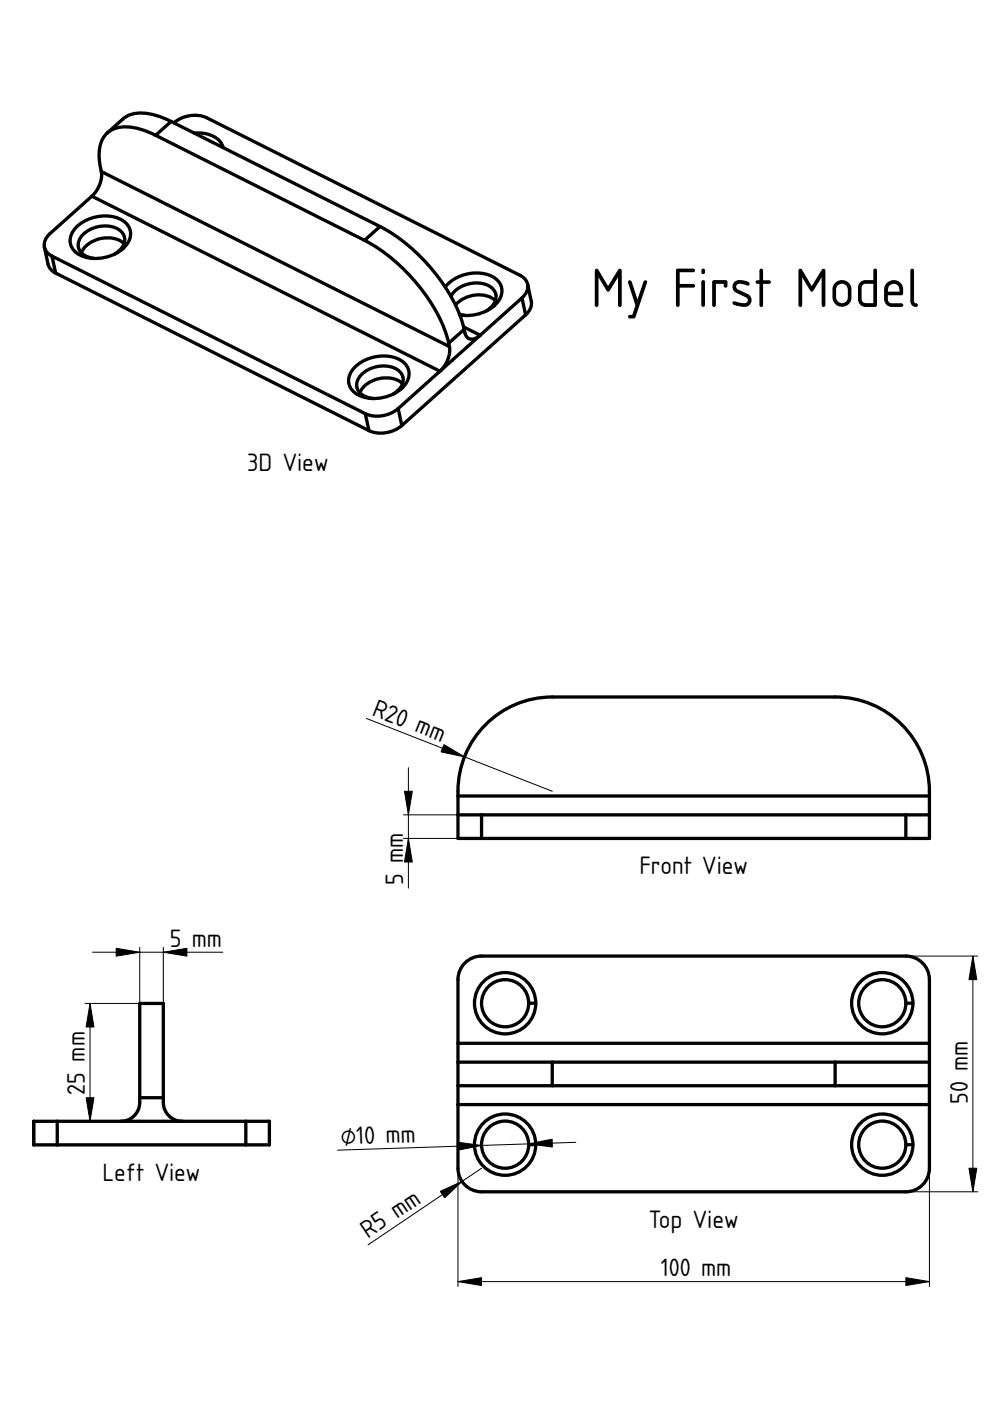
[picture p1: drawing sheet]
<svg xmlns="http://www.w3.org/2000/svg" width="210mm" height="297mm" viewBox="0 0 210 297" stroke-linecap="round" stroke-linejoin="round" font-family="sans-serif">
<g fill="none" stroke="#000" stroke-width=".7">
<path d="M21.5 36.4a6.2 6.2 0 0 1-2 5.2M21.5 36.4l73.8 37.1M22.8 28.2a7.1 7.1 0 0 1 6.8-.9l3.4 1.4M22.8 28.2a7 7 0 0 0-1.7 6.4l.4 1.8M33 28.7l44.3 22.3M36.3 25.8a12.3 12.3 0 0 0-8.2-1.6l-1.4 .6-3.9 3.4M36.3 25.8l44.3 22.2M36.3 25.8l-3.3 2.9M36.9 26.1a6.8 6.8 0 0 1 6.9-1.1l66.5 33.4a2.89 2.89 0 0 1 1.6 1.9M41.2 28.2a5.8 5.8 0 0 1 5.9 2.4l.2 .7M9.4 52.4a2.78 2.78 0 0 0 1.6 1.9M9.4 52.4l.8 3.6a2.78 2.78 0 0 0 1.6 1.9"/>
<path d="M11 54.3l66.5 33.4M11 54.3l.8 3.6M11.8 57.9l66.4 33.4M16.4 48a8.6 8.6 0 0 1 9.7-1.2 3.3 3.3 0 0 1 .6 5.2 8.5 8.5 0 0 1-10.2 1.8 3.5 3.5 0 0 1-.1-5.8zM19.5 41.6l-8.9 7.9a3.1 3.1 0 0 0-1.2 2.9M19.5 41.6l73.8 37.1a6.2 6.2 0 0 0 2-5.2M25.2 53.2a2.78 2.78 0 0 0 1.2-2.9 2.78 2.78 0 0 0-2.3-2.1 6.5 6.5 0 0 0-7.2 2.4 2.63 2.63 0 0 0 1.7 3.9l1.4 .3M25.2 53.2l-.9 .7M26.1 52.7l-.9 .5M26.3 51.7a6.1 6.1 0 0 0-9 1.9M77.3 51a37.8 37.8 0 0 1 17.5 20.3l.3 1.5M80.6 48a37.8 37.8 0 0 1 17.5 20.4l.3 1.4"/>
<path d="M80.6 48l-3.3 3M75.4 77.7a8.6 8.6 0 0 1 9.8-1.2 3.3 3.3 0 0 1 .6 5.2 8.5 8.5 0 0 1-10.2 1.8 3.5 3.5 0 0 1-.2-5.8zM94.4 60.9a8.4 8.4 0 0 1 10.6-1.9 3.3 3.3 0 0 1 .4 5.2l-.6 .6M95.1 72.8l.2 .7M95.6 62.8a6.3 6.3 0 0 1 8.6-1.8 2.69 2.69 0 0 1-.3 4.3M97.4 66.6l1.3 .3M98.3 69.3l3.5 1.8a1.86 1.86 0 0 1-2.9 .2l-.5-1.5M98.4 69.8l-3.3 3M103.9 65.3l-.8 .7M104.8 64.8a9 9 0 0 1-7.3 2M104.8 64.8l-.9 .5M105 63.8a6.2 6.2 0 0 0-8 .4l-.4 .5"/>
<path d="M110.7 63.2l-26.3 23.4M110.7 63.2l.7 3.6M111.4 66.8l-26.2 23.4M111.9 60.3a3.1 3.1 0 0 1-1.2 2.9M111.9 60.3l.7 3.6a3.1 3.1 0 0 1-1.2 2.9M77.5 87.7l.7 3.6M84.2 82.9a2.78 2.78 0 0 0 1.2-2.9 2.78 2.78 0 0 0-2.2-2.1 6.5 6.5 0 0 0-7.2 2.4 2.63 2.63 0 0 0 1.6 3.8l1.4 .4M84.2 82.9l-.8 .7M84.4 86.6a6.8 6.8 0 0 1-6.9 1.1M84.4 86.6l.8 3.6M85.1 82.4l-.9 .5M85.2 90.2a6.8 6.8 0 0 1-7 1.1"/>
<path d="M85.3 81.3a6.1 6.1 0 0 0-9 2"/>
</g>
<path d="M147.1 227.7h.1" fill="none" stroke="#000" stroke-width=".21"/>
<g fill="#fff">
<path d="M98.3 204.5a5 5 0 0 1 3.8-1.8h90a5 5 0 0 1 5 5v40a5 5 0 0 1-5 5h-90a5 5 0 0 1-5-5v-40a5 5 0 0 1 1.2-3.2z" fill-rule="evenodd"/>
<path d="M98.3 204.5a5 5 0 0 1 3.8-1.8h90a5 5 0 0 1 5 5v13.5h-100v-13.5a5 5 0 0 1 1.2-3.2z" fill-rule="evenodd"/>
<path d="M97.1 234.2h100v13.5a5 5 0 0 1-5 5h-90a5 5 0 0 1-5-5z" fill-rule="evenodd"/>
<path d="M97.1 230.2h100v4h-100z" fill-rule="evenodd"/>
<path d="M97.1 221.2h100v4h-100z" fill-rule="evenodd"/>
<path d="M117.1 225.2h60v5h-60z" fill-rule="evenodd"/>
<path d="M102.8 207.8a6.5 6.5 0 0 1 7-1 6.5 6.5 0 0 1 3.8 5.9h-1.5a5 5 0 0 1-7.2 4.5 5 5 0 0 1-.8-8.5 5 5 0 0 1 7.9 3.1l.1 .9h1.5a6.5 6.5 0 0 1-9.2 5.9 6.5 6.5 0 0 1-1.6-10.8z" fill-rule="evenodd"/>
<path d="M182.8 207.8a6.5 6.5 0 0 1 7-1 6.5 6.5 0 0 1 3.8 5.9h-1.5a5 5 0 0 1-7.3 4.5 5 5 0 0 1-.7-8.5 5 5 0 0 1 7.9 3.1l.1 .9h1.5a6.5 6.5 0 0 1-9.2 5.9 6.5 6.5 0 0 1-1.6-10.8z" fill-rule="evenodd"/>
<path d="M102.8 237.8a6.5 6.5 0 0 1 7-1 6.5 6.5 0 0 1 3.8 5.9h-1.5a5 5 0 0 1-7.2 4.5 5 5 0 0 1-.8-8.5 5 5 0 0 1 7.9 3.1l.1 .9h1.5a6.5 6.5 0 0 1-9.2 5.9 6.5 6.5 0 0 1-1.6-10.8z" fill-rule="evenodd"/>
<path d="M182.8 237.8a6.5 6.5 0 0 1 7-1 6.5 6.5 0 0 1 3.8 5.9h-1.5a5 5 0 0 1-7.3 4.5 5 5 0 0 1-.7-8.5 5 5 0 0 1 7.9 3.1l.1 .9h1.5a6.5 6.5 0 0 1-9.2 5.9 6.5 6.5 0 0 1-1.6-10.8z" fill-rule="evenodd"/>
<path d="M97.1 225.2h20v5h-20z" fill-rule="evenodd"/>
<path d="M177.1 225.2h20v5h-20z" fill-rule="evenodd"/>
<circle cx="107.1" cy="242.7" r="6.5"/>
<circle cx="187.1" cy="212.7" r="6.5"/>
<circle cx="107.1" cy="212.7" r="6.5"/>
<circle cx="187.1" cy="242.7" r="6.5"/>
<circle cx="107.1" cy="212.7" r="5"/>
<circle cx="187.1" cy="212.7" r="5"/>
<circle cx="187.1" cy="242.7" r="5"/>
<circle cx="107.1" cy="242.7" r="5"/>
</g>
<g fill="none" stroke="#000" stroke-width=".7">
<path d="M98.3 204.5a5 5 0 0 1 3.8-1.8h90a5 5 0 0 1 5 5v40a5 5 0 0 1-5 5h-90a5 5 0 0 1-5-5v-40a5 5 0 0 1 1.2-3.2zM112.1 212.7h1.5M192.1 212.7h1.5M97.1 225.2h100M97.1 230.2h100M97.1 221.2h100M97.1 234.2h100M117.1 225.2v5M177.1 225.2v5M112.1 242.7h1.5M192.1 242.7h1.5"/>
<circle cx="107.1" cy="212.7" r="6.5"/>
<circle cx="107.1" cy="212.7" r="5"/>
<circle cx="187.1" cy="212.7" r="6.5"/>
<circle cx="187.1" cy="212.7" r="5"/>
<circle cx="107.1" cy="242.7" r="6.5"/>
<circle cx="107.1" cy="242.7" r="5"/>
<circle cx="187.1" cy="242.7" r="6.5"/>
<circle cx="187.1" cy="242.7" r="5"/>
</g>
<path d="M192.1 202.7h15.2M206.3 202.7v50M97.1 247.7v25.1M102.1 247.7l-24.1 16.2M122.1 242.2l-50.5 1.7M192.1 252.7h15.2M197.1 247.7v25.1M97.1 271.7h100" fill="none" stroke="#000" stroke-width=".21"/>
<path d="M206.3 202.7l.8 5h-1.7zM93.3 252.6l4.7-2.1-3.7 3.5zM97.1 242.2l5 .7-5 1zM112.1 242.5l5-1v1.7zM205.4 247.7h1.7l-.8 5zM97.1 271.7l5-.8v1.7zM192.1 270.9l5 .8-5 .9z" fill="#000" stroke="#000" stroke-width=".21"/>
<g fill="#fff">
<path d="M7.1 237.7h50v5h-50z" fill-rule="evenodd"/>
<path d="M12.1 237.7h13.5a4.1 4.1 0 0 0 4-5h5a4.2 4.2 0 0 0 4 5h13.5v5h-40z" fill-rule="evenodd"/>
<path d="M29.6 212.7h5v20a4.2 4.2 0 0 0 4 5h-13a4.1 4.1 0 0 0 4-5z" fill-rule="evenodd"/>
<path d="M29.6 212.7h5v20h-5z" fill-rule="evenodd"/>
<path d="M52.1 237.7h5v5h-5z" fill-rule="evenodd"/>
<path d="M7.1 237.7h5v5h-5z" fill-rule="evenodd"/>
</g>
<path d="M7.1 237.7h50v5h-50zM12.1 237.7v5M25.6 237.7a4 4 0 0 0 4-4v-21h5v21a4 4 0 0 0 4 4M29.6 232.7h5M52.1 237.7v5" fill="none" stroke="#000" stroke-width=".7"/>
<path d="M19.1 212.7v25M19.6 201.9h27.6M29.6 200.9v11.8h-11.6M34.6 200.9v11.8M18 237.7h11.6" fill="none" stroke="#000" stroke-width=".21"/>
<path d="M19.1 212.7l.8 5h-1.6zM24.6 201.1l5 .8-5 .8zM34.6 201.9l5-.8v1.6zM18.3 232.7h1.6l-.8 5z" fill="#000" stroke="#000" stroke-width=".21"/>
<g fill="#fff">
<path d="M103 153.6a19.9 19.9 0 0 1 14.1-5.8h60a20 20 0 0 1 20 21v9h-100v-5a38.8 38.8 0 0 1 .7-10.3 20 20 0 0 1 5.2-8.9z" fill-rule="evenodd"/>
<path d="M103 153.6a19.9 19.9 0 0 1 14.1-5.8h60a20 20 0 0 1 20 21h-100a20.1 20.1 0 0 1 5.9-15.2z" fill-rule="evenodd"/>
<path d="M102.1 172.8h90v5h-90z" fill-rule="evenodd"/>
<path d="M97.1 168.8h100v4h-100z" fill-rule="evenodd"/>
<path d="M192.1 172.8h5v5h-5z" fill-rule="evenodd"/>
<path d="M97.1 172.8h5v5h-5z" fill-rule="evenodd"/>
</g>
<path d="M103 153.6a19.9 19.9 0 0 1 14.1-5.8h60a20 20 0 0 1 20 20v10h-100v-10a19.9 19.9 0 0 1 5.9-14.2zM97.1 172.8h100M97.1 168.8h100M102.1 172.8v5M192.1 172.8v5" fill="none" stroke="#000" stroke-width=".7"/>
<path d="M77.7 152.3l39.4 15.5M85.6 172.8h11.5M85.6 177.8h11.5M86.6 162.8v25.5" fill="none" stroke="#000" stroke-width=".21"/>
<path d="M85.8 167.8h1.6l-.8 5zM86.6 177.8l.8 5h-1.6zM94.1 157.9l4.4 2.6-5-1.1z" fill="#000" stroke="#000" stroke-width=".21"/>
<text font-size="11" x="125.3" y="65.1">My First Model</text>
<g font-size="5">
<text x="52.4" y="99.9">3D View</text>
<text x="78.7" y="151.6" transform="rotate(21 78.7 151.6)">R20 mm</text>
<text x="135.6" y="185.4">Front View</text>
<text x="85.5" y="187.6" transform="rotate(-90 85.5 187.6)">5 mm</text>
<text x="36" y="200.8">5 mm</text>
<text x="18" y="232.1" transform="rotate(-90 18 232.1)">25 mm</text>
<text x="205.2" y="234.1" transform="rotate(-90 205.2 234.1)">50 mm</text>
<text x="72.2" y="242.7" transform="rotate(-2 72.2 242.7)">⌀10 mm</text>
<text x="21.8" y="250.3">Left View</text>
<text x="78" y="262.6" transform="rotate(-34 78 262.6)">R5 mm</text>
<text x="137.6" y="260.3">Top View</text>
<text x="140.1" y="270.6">100 mm</text>
</g>
</svg>
